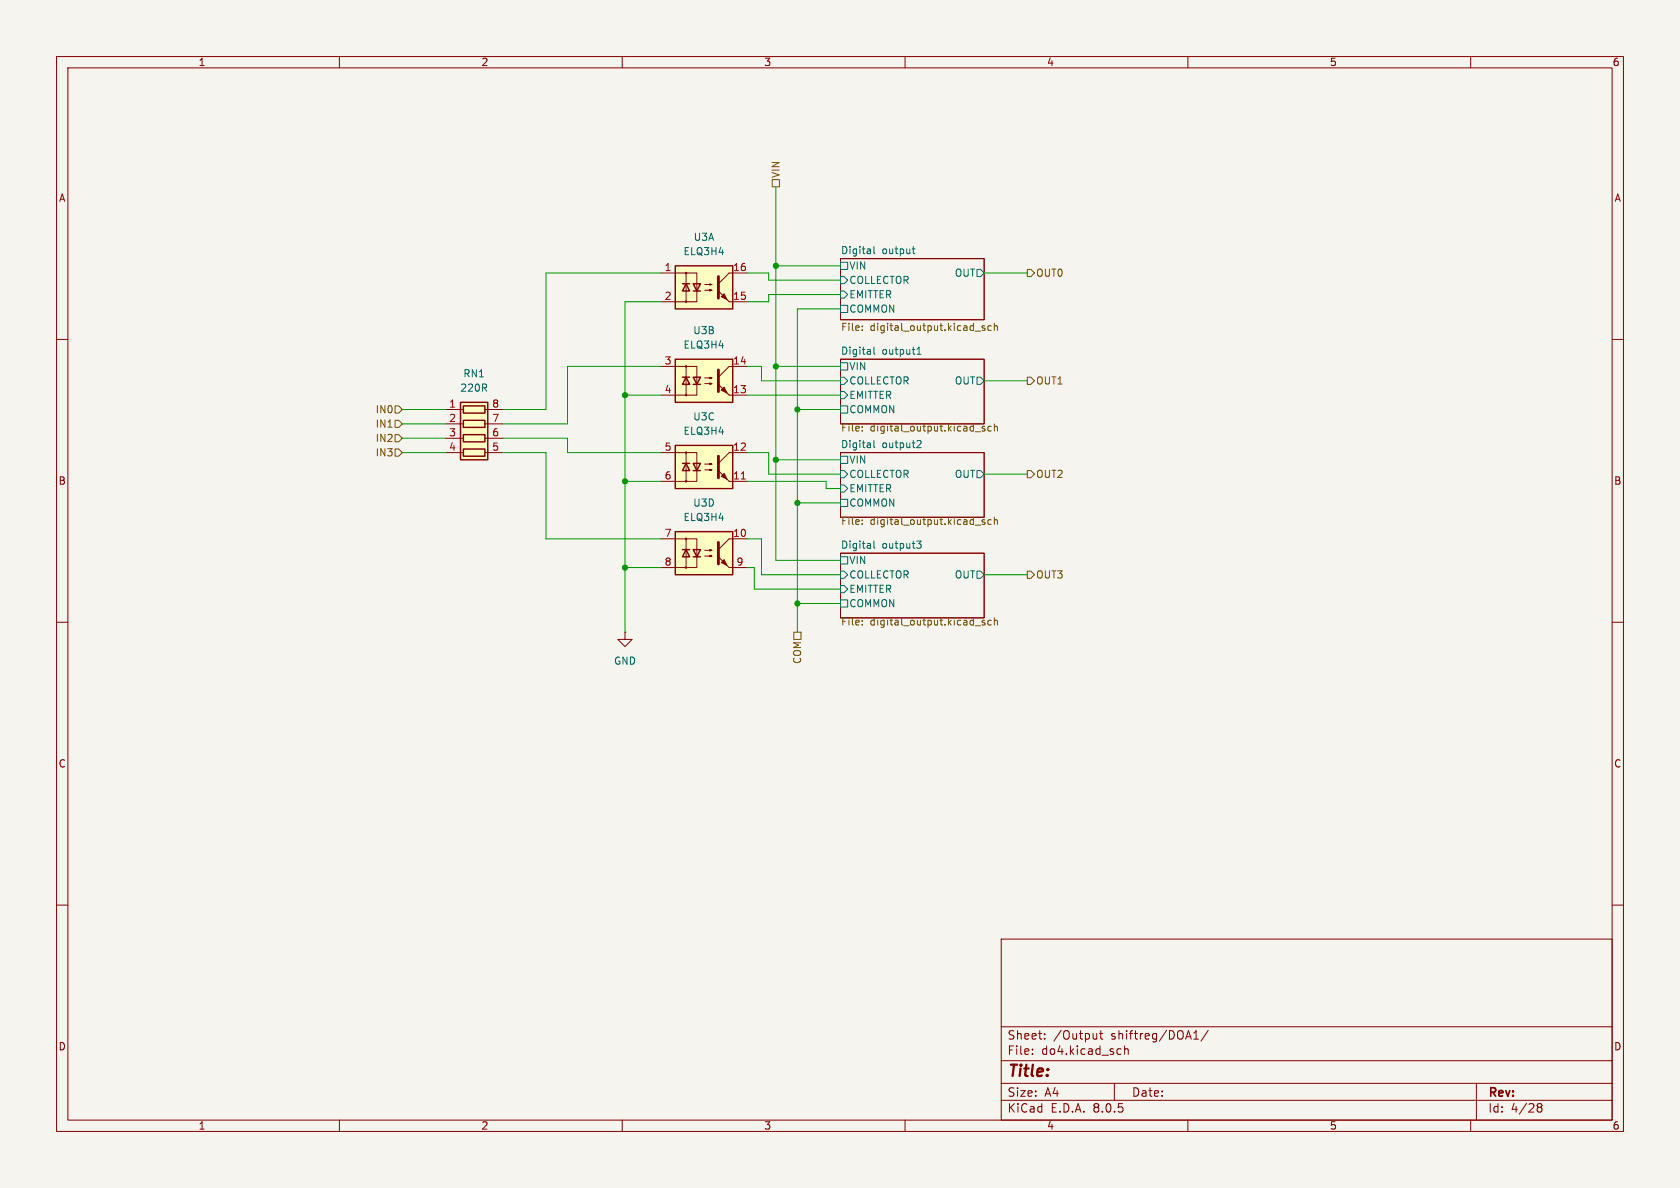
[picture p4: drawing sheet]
<svg xmlns="http://www.w3.org/2000/svg" width="297mm" height="210mm" viewBox="0 0 297 210" stroke-linecap="round" stroke-linejoin="round" font-family="sans-serif">
<path d="M0 0h297v210h-297z" fill="#f5f4ef" stroke="#f5f4ef" stroke-width=".18"/>
<g fill="none" stroke="#840000" stroke-width=".18">
<path d="M10 10h277v190h-277zM12 12h273v186h-273zM60 10v2M110 10v2M160 10v2M210 10v2M260 10v2M10 60h2M148.6 45.7h25.4v10.8h-25.4zM285 60h2M148.6 63.5h25.4v11.4h-25.4zM148.6 80h25.4v11.4h-25.4z"/>
<path d="M148.6 97.8h25.4v11.4h-25.4zM10 110h2M285 110h2M10 160h2M285 160h2M177 166h108v32h-108zM60 198v2M110 198v2M160 198v2M177 194.5h108M177 191.5h108M177 187.5h108"/>
<path d="M177 181.5h108M182.5 186.3v.1M182.5 185.5v.1M184.7 183.6v.1M184.7 182.8v.1M193.9 182.7v1M193.9 183.6l-.2 .1M194.4 182.7h.6M194.6 182.2v1.3l.4 .2M197 191.5v3M198 185.4l.2 .1M198.2 186.3l-.2 .1"/>
<path d="M198.8 184.9v1.5M198.8 185.5l.2-.1 .4 .1 .1 .9M210 198v2M211 183.7h.9M211 182.6l.5-.4v1.5M213.6 182.1l-1.3 2M260 198v2M261 191.5v6.5M271.7 195.5l.3 .2M271.7 195.4l.3-.3 .5 .1 .1 .3-.3 .2M272 195.7h.3M272 195.7l-.3 .3"/>
<path d="M272.3 195.7l.3 .3-.1 .5-.5 .1-.3-.3"/>
</g>
<g fill="none" stroke="#006464" stroke-width=".18">
<path d="M148.6 48.9h.6l.7 .6-.7 .7h-.6zM148.6 46.4h1.3v1.2h-1.3zM148.6 51.4h.6l.7 .7-.7 .6h-.6zM148.6 54h1.3v1.2h-1.3zM154.5 43.6v1.1l.2 .1M161.3 44h.5M161.5 43.6v1.1l.3 .1M172.7 47.6h.7l.6 .7-.6 .6h-.7zM148.6 66.7h.6l.7 .6-.7 .6h-.6zM148.6 64.1h1.3v1.3h-1.3zM148.6 69.2h.6l.7 .7-.7 .6h-.6zM148.6 71.8h1.3v1.2h-1.3z"/>
<path d="M154.5 61.4v1l.2 .2M154.5 77.9v1.1l.2 .1M162.1 62.6h.7M162.1 61.7l.4-.3v1.2M162.3 77.9h.4l.1 .3-.7 .9h.7M172.7 66.7h.7l.6 .6-.6 .6h-.7zM148.6 83.2h.6l.7 .6-.7 .7h-.6zM148.6 80.6h1.3v1.3h-1.3zM148.6 85.7h.6l.7 .7-.7 .6h-.6zM148.6 88.3h1.3v1.2h-1.3zM148.6 98.4h1.3v1.3h-1.3zM154.5 95.6v1.1l.2 .2"/>
<path d="M162.1 95.6h.7l-.4 .5 .4 .1v.5l-.2 .2h-.4M172.7 83.2h.7l.6 .6-.6 .7h-.7zM148.6 101h.6l.7 .6-.7 .6h-.6zM148.6 103.5h.6l.7 .6-.7 .7h-.6zM148.6 106h1.3v1.3h-1.3zM172.7 101h.7l.6 .6-.6 .6h-.7z"/>
</g>
<g fill="none" stroke="#725600" stroke-width=".18">
<path d="M152.4 58.3v.1M152.4 57.6v.2M172.4 58.5h1M174.1 57.6h-.3l-.2 .2 .1 .1 .4 .2v.3h-.5M175.2 57.6h-.3l-.3 .2 .2 .6h.4M175.8 57.7l.2-.1h.3v.8M175.8 57.2v1.2M152.4 75.4v.1M152.4 76.1v.1M172.4 76.3h1M174.1 75.4h-.3l-.2 .1 .1 .2 .4 .1v.3h-.5M175.2 75.4h-.3l-.3 .2 .2 .5h.4"/>
<path d="M175.8 74.9v1.3M175.8 75.5l.2-.1h.3v.8M152.4 91.9v.1M152.4 92.6v.1M172.4 92.8h1M174.1 91.9h-.3l-.2 .1 .1 .2 .4 .1v.4h-.5M175.2 91.9h-.3l-.3 .2 .2 .6h.4M175.8 91.4v1.3M175.8 92l.2-.1h.3v.8M152.4 109.7v.1M152.4 110.4v.1M172.4 110.6h1"/>
<path d="M174.1 109.7l-.3-.1-.2 .2 .1 .2 .4 .1v.3h-.5M175.2 109.7l-.3-.1-.3 .3 .2 .5h.4M175.8 109.2v1.3M175.8 109.8l.2-.2 .3 .1v.8"/>
</g>
<path d="M119.4 63.5h10.1v7.6h-10.1z" fill="#ffffc2"/>
<path d="M119.4 63.5h10.1v7.6h-10.1zM120.6 66.7h1.3M121.3 66.7l.6 1.2h-1.3zM122.6 66.7h1.2l-.6 1.2zM122.6 67.9h1.2" fill="none" stroke="#840000" stroke-width=".25"/>
<g fill="none" stroke="#840000" stroke-width=".18">
<path d="M116.8 64.8h6.4v5.1h-6.4M121.3 64.8v5.1M124.6 67.8h1.3l-.4 .1v-.2l.4 .1M124.6 66.8h1.3l-.4 .1v-.2l.4 .1M128.9 69.9h3.2M132.1 64.8h-3.2l-1.9 1.9"/>
<circle cx="121.3" cy="69.9" r=".13"/>
<circle cx="121.3" cy="64.8" r=".13"/>
</g>
<g fill="#840000" stroke="#840000" stroke-width=".18">
<path d="M127 67.9l1.9 2z"/>
<path d="M127.5 69l.5-.5 .5 1z"/>
</g>
<path d="M127 65.4v3.8" fill="none" stroke="#840000" stroke-width=".51"/>
<path d="M119.4 78.7h10.1v7.7h-10.1z" fill="#ffffc2"/>
<path d="M119.4 78.7h10.1v7.7h-10.1zM120.6 81.9h1.3M121.3 81.9l.6 1.3h-1.3zM122.6 81.9h1.2l-.6 1.3zM122.6 83.2h1.2" fill="none" stroke="#840000" stroke-width=".25"/>
<g fill="none" stroke="#840000" stroke-width=".18">
<path d="M116.8 80h6.4v5.1h-6.4M121.3 80v5.1M124.6 83.1h1.3l-.4 .1v-.3l.4 .2M124.6 82h1.3l-.4 .2v-.3l.4 .1M128.9 85.1h3.2M132.1 80h-3.2l-1.9 1.9"/>
<circle cx="121.3" cy="80" r=".13"/>
<circle cx="121.3" cy="85.1" r=".13"/>
</g>
<g fill="#840000" stroke="#840000" stroke-width=".18">
<path d="M127 83.2l1.9 1.9z"/>
<path d="M128 83.7l.5 1-1-.5z"/>
</g>
<path d="M127 80.6v3.9" fill="none" stroke="#840000" stroke-width=".51"/>
<path d="M131.1 84.7h.7" fill="none" stroke="#a90000" stroke-width=".18"/>
<path d="M119.4 94h10.1v7.6h-10.1z" fill="#ffffc2"/>
<path d="M119.4 94h10.1v7.6h-10.1zM120.6 97.2h1.3M121.3 97.2l.6 1.2h-1.3zM122.6 97.2h1.2l-.6 1.2zM122.6 98.4h1.2" fill="none" stroke="#840000" stroke-width=".25"/>
<g fill="none" stroke="#840000" stroke-width=".18">
<path d="M116.8 95.3h6.4v5h-6.4M121.3 95.3v5M124.6 98.3h1.3l-.4 .1v-.2l.4 .1M124.6 97.3h1.3l-.4 .1v-.2l.4 .1M132.1 95.3h-3.2l-1.9 1.9M128.9 100.3h3.2"/>
<circle cx="121.3" cy="95.3" r=".13"/>
<circle cx="121.3" cy="100.3" r=".13"/>
</g>
<g fill="#840000" stroke="#840000" stroke-width=".18">
<path d="M127 98.4l1.9 1.9z"/>
<path d="M127.5 99.4l.5-.5 .5 1z"/>
</g>
<path d="M127 95.9v3.8" fill="none" stroke="#840000" stroke-width=".51"/>
<path d="M81.4 71.1h4.8v10.2h-4.8z" fill="#ffffc2"/>
<path d="M81.4 71.1h4.8v10.2h-4.8zM81.9 71.8h3.8v1.2h-3.8zM81.9 74.3h3.8v1.3h-3.8zM81.9 76.8h3.8v1.3h-3.8zM81.9 79.4h3.8v1.2h-3.8z" fill="none" stroke="#840000" stroke-width=".25"/>
<path d="M78.7 72.4h3.2M78.7 74.9h3.2M78.7 77.5h3.2M85.7 72.4h3.2M85.7 74.9h3.2M85.7 77.5h3.2M78.7 80h3.2M85.7 80h3.2M110.5 111.8v1.2h1.3l-1.3 1.3-1.3-1.3h1.3M110.5 111.8h.1" fill="none" stroke="#840000" stroke-width=".18"/>
<path d="M119.4 47h10.1v7.6h-10.1z" fill="#ffffc2"/>
<path d="M119.4 47h10.1v7.6h-10.1zM120.6 50.2h1.3M121.3 50.2l.6 1.2h-1.3zM122.6 50.2h1.2l-.6 1.2zM122.6 51.4h1.2" fill="none" stroke="#840000" stroke-width=".25"/>
<g fill="none" stroke="#840000" stroke-width=".18">
<path d="M116.8 48.3h6.4v5h-6.4M121.3 48.3v5M124.6 51.3h1.3l-.4 .1v-.2l.4 .1M124.6 50.3h1.3l-.4 .1v-.2l.4 .1M128.9 53.3h3.2M132.1 48.3h-3.2l-1.9 1.9"/>
<circle cx="121.3" cy="53.3" r=".13"/>
<circle cx="121.3" cy="48.3" r=".13"/>
</g>
<g fill="#840000" stroke="#840000" stroke-width=".18">
<path d="M127 51.4l1.9 1.9z"/>
<path d="M127.5 52.5l.5-.6 .5 1.1z"/>
</g>
<path d="M127 48.9v3.8" fill="none" stroke="#840000" stroke-width=".51"/>
<path d="M136.5 31.8h1.3v1.2h-1.3zM181.6 47.6h.6l.7 .7-.7 .6h-.6zM69.8 79.4h.7l.6 .6-.6 .6h-.7zM69.8 74.3h.7l.6 .6-.6 .7h-.7zM69.8 71.8h.7l.6 .6-.6 .6h-.7zM69.8 76.8h.7l.6 .7-.6 .6h-.7zM181.6 66.7h.6l.7 .6-.7 .6h-.6zM181.6 83.2h.6l.7 .6-.7 .7h-.6zM140.3 111.8h1.3v1.2h-1.3zM181.6 101h.6l.7 .6-.7 .6h-.6z" fill="none" stroke="#725600" stroke-width=".18"/>
<g fill="none" stroke="#009600" stroke-width=".18">
<path d="M137.2 33v66.1h11.4M116.8 48.3h-20.3v24.1h-7.6M116.8 53.3h-6.3v58.5M132.1 48.3h3.8v1.2h12.7M137.2 47h11.4M148.6 54.6h-7.6v57.2M148.6 52.1h-12.7v1.2h-3.8M174 48.3h7.6M71.1 74.9h7.6M71.1 72.4h7.6M71.1 77.5h7.6M88.9 77.5h11.4v2.5h16.5"/>
<path d="M110.5 69.9h6.3M116.8 64.8h-16.5v10.1h-11.4M132.1 64.8h2.5v2.5h14M132.1 69.9h16.5M137.2 64.8h11.4M141 72.4h7.6M174 67.3h7.6M71.1 80h7.6M88.9 80h7.6v15.3h20.3M110.5 85.1h6.3M132.1 95.3h2.5v6.3h14M132.1 80h3.8v3.8h12.7"/>
<path d="M132.1 85.1h13.9v1.3h2.6M137.2 81.3h11.4M141 88.9h7.6M174 83.8h7.6M110.5 100.3h6.3M132.1 100.3h1.2v3.8h15.3M141 106.7h7.6M174 101.6h7.6"/>
</g>
<g fill="#009600" stroke="#009600" stroke-width=".18">
<circle cx="137.2" cy="81.3" r=".46"/>
<circle cx="141" cy="88.9" r=".46"/>
<circle cx="110.5" cy="69.9" r=".46"/>
<circle cx="110.5" cy="85.1" r=".46"/>
<circle cx="141" cy="106.7" r=".46"/>
<circle cx="110.5" cy="100.3" r=".46"/>
<circle cx="141" cy="72.4" r=".46"/>
<circle cx="137.2" cy="47" r=".46"/>
<circle cx="137.2" cy="64.8" r=".46"/>
</g>
<text font-size="2.8" fill="#840000" x="178" y="190.9">Title:</text>
<g font-size="2.1" fill="#840000">
<text x="178" y="184">Sheet:</text>
<text x="186.2" y="184">/Output</text>
<text x="196.5" y="184">shiftreg/DOA1/</text>
<text x="178" y="186.7">File:</text>
<text x="184.1" y="186.7">do4.kicad_sch</text>
<text x="178" y="196.9">KiCad</text>
<text x="178" y="194.1">Size:</text>
<text x="184.7" y="194.1">A4</text>
<text x="185.7" y="196.9">E.D.A.</text>
<text x="193.3" y="196.9">8.0.5</text>
<text x="200" y="194.1">Date:</text>
<text x="263" y="194.3">Rev:</text>
<text x="263" y="196.9">Id:</text>
<text x="267.1" y="196.9">4/28</text>
</g>
<g font-size="1.8" fill="#840000">
<text x="35" y="11.9">1</text>
<text x="85" y="11.9">2</text>
<text x="135" y="11.9">3</text>
<text x="185" y="11.9">4</text>
<text x="235" y="11.9">5</text>
<text x="285" y="11.9">6</text>
<text x="10.3" y="35.9">A</text>
<text x="285.3" y="35.9">A</text>
<text x="10.3" y="85.9">B</text>
<text x="285.3" y="85.9">B</text>
<text x="10.3" y="135.9">C</text>
<text x="285.3" y="135.9">C</text>
<text x="10.3" y="185.9">D</text>
<text x="285.3" y="185.9">D</text>
<text x="35" y="199.9">1</text>
<text x="85" y="199.9">2</text>
<text x="135" y="199.9">3</text>
<text x="185" y="199.9">4</text>
<text x="235" y="199.9">5</text>
<text x="285" y="199.9">6</text>
</g>
<g font-size="1.8" fill="#725600">
<text x="138" y="31.6" transform="rotate(-90 138 31.6)">VIN</text>
<text x="183.1" y="49.1">OUT0</text>
<text x="148.6" y="58.8">File:</text>
<text x="153.8" y="58.8">digital_output.kicad_sch</text>
<text x="183.1" y="68.2">OUT1</text>
<text x="66.3" y="75.8">IN1</text>
<text x="66.3" y="73.3">IN0</text>
<text x="148.6" y="76.6">File:</text>
<text x="153.8" y="76.6">digital_output.kicad_sch</text>
<text x="66.3" y="80.9">IN3</text>
<text x="66.3" y="78.3">IN2</text>
<text x="183.1" y="84.7">OUT2</text>
<text x="148.6" y="93.1">File:</text>
<text x="153.8" y="93.1">digital_output.kicad_sch</text>
<text x="183.1" y="102.5">OUT3</text>
<text x="148.6" y="110.9">File:</text>
<text x="153.8" y="110.9">digital_output.kicad_sch</text>
<text x="141.8" y="117.5" transform="rotate(-90 141.8 117.5)">COM</text>
</g>
<g font-size="1.8" fill="#006464">
<text x="120.7" y="45.3">ELQ3H4</text>
<text x="122.5" y="42.8">U3A</text>
<text x="148.6" y="45">Digital</text>
<text x="150.1" y="47.9">VIN</text>
<text x="155.9" y="45">output</text>
<text x="150.1" y="50.4">COLLECTOR</text>
<text x="150.1" y="52.9">EMITTER</text>
<text x="168.7" y="49.1">OUT</text>
<text x="122.5" y="59.3">U3B</text>
<text x="150.1" y="55.5">COMMON</text>
<text x="120.7" y="61.8">ELQ3H4</text>
<text x="148.6" y="62.8">Digital</text>
<text x="150.1" y="65.6">VIN</text>
<text x="155.9" y="62.8">output1</text>
<text x="81.3" y="69.4">220R</text>
<text x="81.8" y="66.9">RN1</text>
<text x="150.1" y="68.2">COLLECTOR</text>
<text x="150.1" y="70.7">EMITTER</text>
<text x="168.7" y="68.2">OUT</text>
<text x="120.7" y="77.1">ELQ3H4</text>
<text x="122.5" y="74.5">U3C</text>
<text x="150.1" y="73.3">COMMON</text>
<text x="148.6" y="79.3">Digital</text>
<text x="150.1" y="82.1">VIN</text>
<text x="155.9" y="79.3">output2</text>
<text x="122.5" y="89.8">U3D</text>
<text x="150.1" y="84.7">COLLECTOR</text>
<text x="150.1" y="87.2">EMITTER</text>
<text x="150.1" y="89.8">COMMON</text>
<text x="168.7" y="84.7">OUT</text>
<text x="120.7" y="92.3">ELQ3H4</text>
<text x="148.6" y="97.1">Digital</text>
<text x="150.1" y="99.9">VIN</text>
<text x="155.9" y="97.1">output3</text>
<text x="150.1" y="102.5">COLLECTOR</text>
<text x="150.1" y="105">EMITTER</text>
<text x="150.1" y="107.5">COMMON</text>
<text x="168.7" y="102.5">OUT</text>
<text x="108.5" y="117.7">GND</text>
</g>
<g font-size="1.8" fill="#a90000">
<text x="117.4" y="48">1</text>
<text x="117.4" y="53.1">2</text>
<text x="129.5" y="53.1">15</text>
<text x="129.5" y="48">16</text>
<text x="117.4" y="64.5">3</text>
<text x="129.5" y="64.5">14</text>
<text x="117.4" y="69.6">4</text>
<text x="129.5" y="69.6">13</text>
<text x="79.3" y="72.1">1</text>
<text x="79.3" y="74.7">2</text>
<text x="79.3" y="77.2">3</text>
<text x="86.9" y="77.2">6</text>
<text x="86.9" y="74.7">7</text>
<text x="86.9" y="72.1">8</text>
<text x="79.3" y="79.8">4</text>
<text x="86.9" y="79.8">5</text>
<text x="117.4" y="79.8">5</text>
<text x="129.5" y="79.8">12</text>
<text x="117.4" y="84.8">6</text>
<text x="129.5" y="84.8">11</text>
<text x="117.4" y="95">7</text>
<text x="129.5" y="95">10</text>
<text x="117.4" y="100.1">8</text>
<text x="130.1" y="100.1">9</text>
</g>
</svg>
